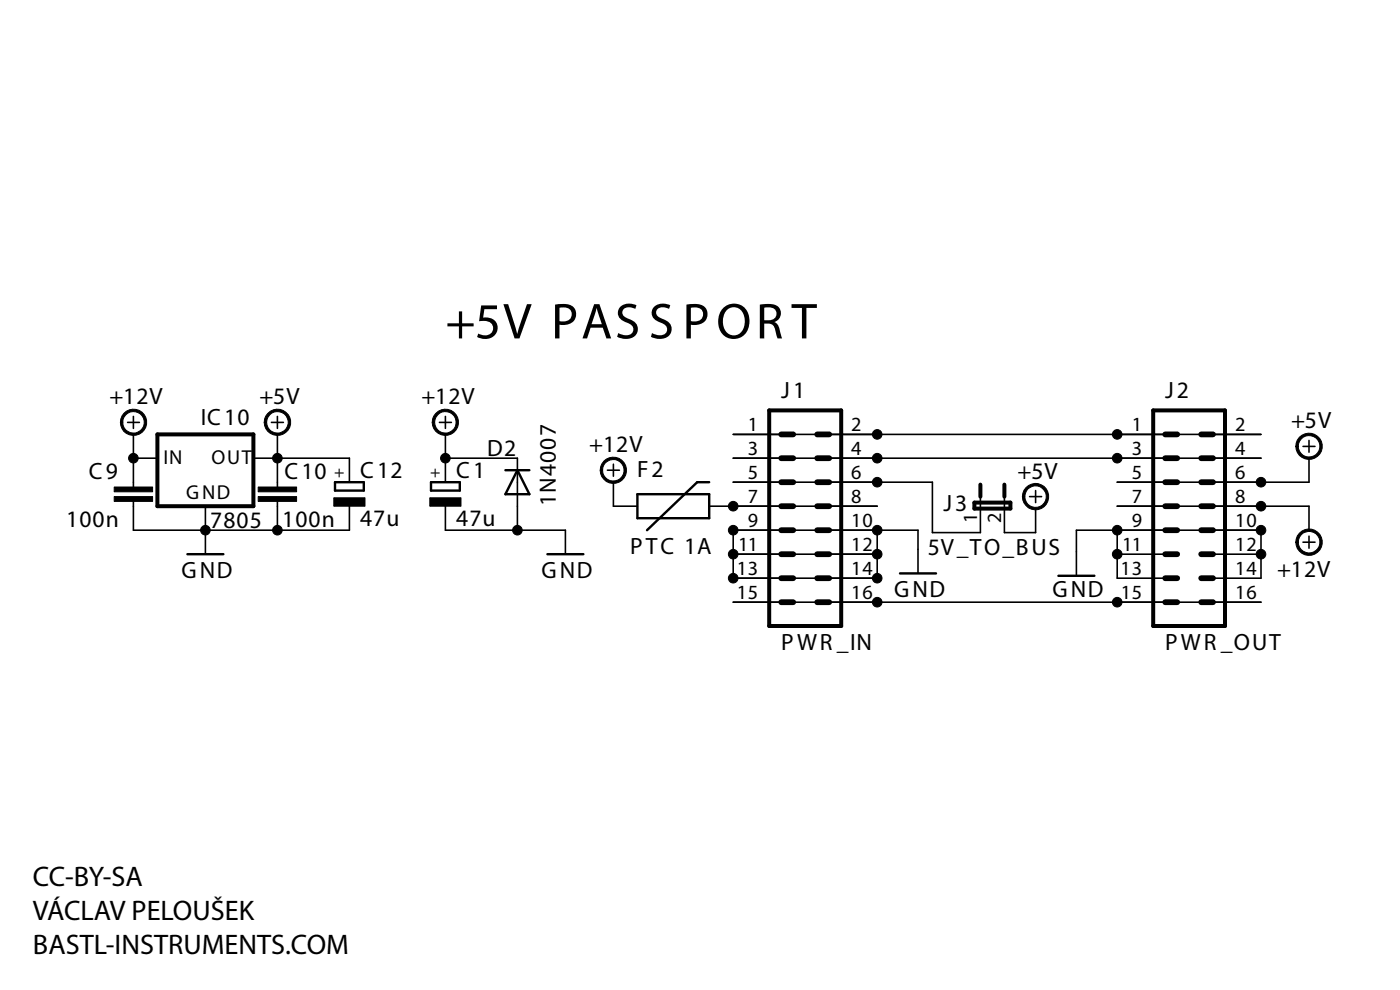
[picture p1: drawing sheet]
<svg xmlns="http://www.w3.org/2000/svg" width="148mm" height="105mm" viewBox="0 0 148 105" stroke-linecap="round" stroke-linejoin="round" font-family="sans-serif">
<!-- layer: Vrstva 1 -->
<path d="M19.8 58.7h3.8M35.5 51h3v.9h-3zM45.6 51h3.1v.9h-3.1zM53.5 49.8h2.5M54.8 49.8l1.2 2.5h-2.5zM57.9 58.7h3.8M67.5 52.3h7.6v2.5h-7.6zM75.1 51h-1.3l-5.3 5.1M95.2 60.7h3.9M112 60.9h3.8" fill="none" stroke="#000" stroke-width=".25"/>
<path d="M12.1 51.5h4.1v.5h-4.1zM12.1 52.6h4.1v.5h-4.1zM27.3 51.5h4.1v.5h-4.1zM27.3 52.6h4.1v.5h-4.1zM35.3 52.7h3.3v.9h-3.3zM45.5 52.7h3.3v.9h-3.3z" fill="#000" stroke="#000" stroke-width=".11"/>
<g fill="none" stroke="#000" stroke-width=".17">
<path d="M13.5 44.7h1.3M14.1 48.5h2.6M14.1 44.1v1.2M14.1 46v5.5M14.1 53.1v3h22.9v-2.5M21.7 53.6v5.1M26.8 48.5h10.2v2.5M28.7 44.7h1.3M29.4 44.1v1.2M29.4 46v5.5M29.4 53.1v3M46.5 44.7h1.3"/>
<path d="M47.1 44.1v1.2M47.1 46v5M47.1 53.6v2.5h12.7v2.6M47.1 48.5h7.7v7.6M64.3 49.8h1.3M64.9 49.1v1.3M64.9 51v2.6h2.6M75.1 53.6h17.7M77.6 46h55.9M77.6 48.5h55.9M77.6 51h21.1v5.4h5.1v-3.8M77.6 58.7h15.2"/>
<path d="M92.8 56.1v5.1h-15.2v-5.1h19.6M97.2 56.1v4.6M106.3 52.6v3.8h3.3v-2.6M109 52.6h1.2M109.6 51.9v1.3M118.2 53.6h20.3v2.5M118.2 58.7h5.1M118.2 56.1v5.1h5.1M128.4 58.7h5.1M137.9 47.2h1.3M137.9 57.4h1.3M138.5 48.5v2.5h-20.3"/>
<path d="M138.5 46.6v1.3M138.5 56.7v1.3M77.6 63.7h55.9M113.9 60.9v-4.8h19.6v5.1h-5.1"/>
</g>
<g fill="#000">
<path d="M13.1 43.8a1.4 1.4 0 0 1 2.2 .1 1.4 1.4 0 0 1-.8 2.1 1.4 1.4 0 0 1-1.8-1.3h.3a1.15 1.15 0 0 1 1.6-1 1.15 1.15 0 0 1 .4 1.8 1.15 1.15 0 0 1-1.9-.2l-.1-.6h-.3l.1-.4z" fill-rule="evenodd"/>
<path d="M28.3 43.8a1.4 1.4 0 0 1 2.3 .2 1.4 1.4 0 0 1-.9 2.1 1.4 1.4 0 0 1-1.7-1.4h.2a1.15 1.15 0 0 1 1.6-1.1 1.15 1.15 0 0 1 .3 1.9 1.15 1.15 0 0 1-1.8-.5l-.1-.3h-.2l.1-.7z" fill-rule="evenodd"/>
<path d="M46.1 43.8a1.39 1.39 0 0 1 2.2 .2 1.39 1.39 0 0 1-.8 2 1.39 1.39 0 0 1-1.8-1.3h.3a1.14 1.14 0 0 1 1.6-1.1 1.14 1.14 0 0 1 .3 1.9 1.14 1.14 0 0 1-1.9-.5v-.3h-.3l.2-.7z" fill-rule="evenodd"/>
<path d="M63.9 48.8a1.4 1.4 0 0 1 2.2 .2 1.4 1.4 0 0 1-.8 2.1 1.4 1.4 0 0 1-1.8-1.3h.3a1.14 1.14 0 0 1 1.5-1.1 1.14 1.14 0 0 1 .5 1.9 1.14 1.14 0 0 1-1.9-.3l-.1-.5h-.3l.2-.7z" fill-rule="evenodd"/>
<path d="M108.6 51.6a1.39 1.39 0 0 1 2.2 .2 1.39 1.39 0 0 1-.8 2.1 1.39 1.39 0 0 1-1.8-1.3h.3a1.14 1.14 0 0 1 1.6-1.1 1.14 1.14 0 0 1 .2 1.9 1.14 1.14 0 0 1-1.8-.5v-.3h-.3l.2-.7z" fill-rule="evenodd"/>
<path d="M137.5 56.4a1.4 1.4 0 0 1 2.2 .3 1.4 1.4 0 0 1-.8 2 1.4 1.4 0 0 1-1.8-1.3h.3a1.15 1.15 0 0 1 1.6-1.1 1.15 1.15 0 0 1 .3 1.9 1.15 1.15 0 0 1-1.9-.5v-.3h-.3l.2-.7z" fill-rule="evenodd"/>
<path d="M137.5 46.3a1.4 1.4 0 0 1 2.2 .2 1.4 1.4 0 0 1-.8 2.1 1.4 1.4 0 0 1-1.8-1.4h.3a1.15 1.15 0 0 1 1.6-1 1.15 1.15 0 0 1 .3 1.9 1.15 1.15 0 0 1-1.9-.6v-.3h-.3l.1-.3z" fill-rule="evenodd"/>
<circle cx="14.1" cy="48.5" r=".51"/>
<circle cx="21.7" cy="56.1" r=".51"/>
<circle cx="29.4" cy="56.1" r=".51"/>
<circle cx="29.4" cy="48.5" r=".51"/>
<circle cx="47.1" cy="48.5" r=".51"/>
<circle cx="54.8" cy="56.1" r=".51"/>
<circle cx="77.6" cy="56.1" r=".51"/>
<circle cx="77.6" cy="53.6" r=".51"/>
<circle cx="77.6" cy="58.7" r=".51"/>
<circle cx="92.8" cy="48.5" r=".51"/>
<circle cx="92.8" cy="56.1" r=".51"/>
<circle cx="92.8" cy="51" r=".51"/>
<circle cx="92.8" cy="58.7" r=".51"/>
<circle cx="92.8" cy="46" r=".51"/>
<circle cx="118.2" cy="58.7" r=".51"/>
<circle cx="118.2" cy="56.1" r=".51"/>
<circle cx="118.2" cy="48.5" r=".51"/>
<circle cx="118.2" cy="46" r=".51"/>
<circle cx="133.5" cy="53.6" r=".51"/>
<circle cx="133.5" cy="56.1" r=".51"/>
<circle cx="133.5" cy="58.7" r=".51"/>
<circle cx="133.5" cy="51" r=".51"/>
<circle cx="77.6" cy="61.2" r=".51"/>
<circle cx="92.8" cy="61.2" r=".51"/>
<circle cx="92.8" cy="63.7" r=".51"/>
<circle cx="118.2" cy="63.7" r=".51"/>
</g>
<g fill="none" stroke="#000" stroke-width=".11">
<path d="M13.1 43.8a1.4 1.4 0 0 1 2.2 .1 1.4 1.4 0 0 1-.8 2.1 1.4 1.4 0 0 1-1.8-1.3h.3a1.15 1.15 0 0 1 1.6-1 1.15 1.15 0 0 1 .4 1.8 1.15 1.15 0 0 1-1.9-.2l-.1-.6h-.3l.1-.4zM28.3 43.8a1.4 1.4 0 0 1 2.3 .2 1.4 1.4 0 0 1-.9 2.1 1.4 1.4 0 0 1-1.7-1.4h.2a1.15 1.15 0 0 1 1.6-1.1 1.15 1.15 0 0 1 .3 1.9 1.15 1.15 0 0 1-1.8-.5l-.1-.3h-.2l.1-.7zM46.1 43.8a1.39 1.39 0 0 1 2.2 .2 1.39 1.39 0 0 1-.8 2 1.39 1.39 0 0 1-1.8-1.3h.3a1.14 1.14 0 0 1 1.6-1.1 1.14 1.14 0 0 1 .3 1.9 1.14 1.14 0 0 1-1.9-.5v-.3h-.3l.2-.7zM63.9 48.8a1.4 1.4 0 0 1 2.2 .2 1.4 1.4 0 0 1-.8 2.1 1.4 1.4 0 0 1-1.8-1.3h.3a1.14 1.14 0 0 1 1.5-1.1 1.14 1.14 0 0 1 .5 1.9 1.14 1.14 0 0 1-1.9-.3l-.1-.5h-.3l.2-.7zM108.6 51.6a1.39 1.39 0 0 1 2.2 .2 1.39 1.39 0 0 1-.8 2.1 1.39 1.39 0 0 1-1.8-1.3h.3a1.14 1.14 0 0 1 1.6-1.1 1.14 1.14 0 0 1 .2 1.9 1.14 1.14 0 0 1-1.8-.5v-.3h-.3l.2-.7zM137.5 56.4a1.4 1.4 0 0 1 2.2 .3 1.4 1.4 0 0 1-.8 2 1.4 1.4 0 0 1-1.8-1.3h.3a1.15 1.15 0 0 1 1.6-1.1 1.15 1.15 0 0 1 .3 1.9 1.15 1.15 0 0 1-1.9-.5v-.3h-.3l.2-.7zM137.5 46.3a1.4 1.4 0 0 1 2.2 .2 1.4 1.4 0 0 1-.8 2.1 1.4 1.4 0 0 1-1.8-1.4h.3a1.15 1.15 0 0 1 1.6-1 1.15 1.15 0 0 1 .3 1.9 1.15 1.15 0 0 1-1.9-.6v-.3h-.3l.1-.3z"/>
<circle cx="14.1" cy="48.5" r=".51"/>
<circle cx="21.7" cy="56.1" r=".51"/>
<circle cx="29.4" cy="56.1" r=".51"/>
<circle cx="29.4" cy="48.5" r=".51"/>
<circle cx="47.1" cy="48.5" r=".51"/>
<circle cx="54.8" cy="56.1" r=".51"/>
<circle cx="77.6" cy="56.1" r=".51"/>
<circle cx="77.6" cy="53.6" r=".51"/>
<circle cx="77.6" cy="58.7" r=".51"/>
<circle cx="92.8" cy="48.5" r=".51"/>
<circle cx="92.8" cy="56.1" r=".51"/>
<circle cx="92.8" cy="51" r=".51"/>
<circle cx="92.8" cy="58.7" r=".51"/>
<circle cx="92.8" cy="46" r=".51"/>
<circle cx="118.2" cy="58.7" r=".51"/>
<circle cx="118.2" cy="56.1" r=".51"/>
<circle cx="118.2" cy="48.5" r=".51"/>
<circle cx="118.2" cy="46" r=".51"/>
<circle cx="133.5" cy="53.6" r=".51"/>
<circle cx="133.5" cy="56.1" r=".51"/>
<circle cx="133.5" cy="58.7" r=".51"/>
<circle cx="133.5" cy="51" r=".51"/>
<circle cx="77.6" cy="61.2" r=".51"/>
<circle cx="92.8" cy="61.2" r=".51"/>
<circle cx="92.8" cy="63.7" r=".51"/>
<circle cx="118.2" cy="63.7" r=".51"/>
</g>
<path d="M16.7 46h10.1v7.6h-10.1zM81.4 43.4h7.6v22.9h-7.6zM103.1 53.2h3.8v.6h-3.8zM103.8 51.3v1.3M106.3 51.3v1.3M122 43.4h7.6v22.9h-7.6z" fill="none" stroke="#000" stroke-width=".42"/>
<g fill="none" stroke="#000" stroke-width=".61">
<path d="M82.7 51h1.2M82.7 48.5h1.2M82.7 46h1.2M82.7 56.1h1.2M82.7 53.6h1.2M82.7 58.7h1.2M86.5 51h1.3M86.5 48.5h1.3M86.5 46h1.3M86.5 56.1h1.3M86.5 53.6h1.3M86.5 58.7h1.3"/>
<path d="M123.3 51h1.3M123.3 48.5h1.3M123.3 46h1.3M123.3 56.1h1.3M123.3 53.6h1.3M123.3 58.7h1.3M127.1 51h1.3M127.1 48.5h1.3M127.1 46h1.3M127.1 56.1h1.3M127.1 53.6h1.3M127.1 58.7h1.3"/>
<path d="M82.7 61.2h1.2M82.7 63.7h1.2M86.5 61.2h1.3M86.5 63.7h1.3M123.3 61.2h1.3M123.3 63.7h1.3M127.1 61.2h1.3M127.1 63.7h1.3"/>
</g>
<text font-size="5.4" x="47.1" y="35.8">+5V PAS S PORT</text>
<g font-size="3">
<text x="3.5" y="93.7">CC-BY-SA</text>
<text x="3.5" y="97.3">VÁCLAV PELOUŠEK</text>
<text x="3.5" y="100.9">BASTL-INSTRUMENTS.COM</text>
</g>
<g font-size="2.5">
<text x="11.6" y="42.8">+12V</text>
<text x="21.2" y="45">IC10</text>
<text x="27.5" y="42.8">+5V</text>
<text x="44.6" y="42.8">+12V</text>
<text x="62.4" y="47.9">+12V</text>
<text x="82.7" y="42.2">J1</text>
<text x="123.3" y="42.2">J2</text>
<text x="136.6" y="45.3">+5V</text>
<text x="9.4" y="50.7">C9</text>
<text x="30.1" y="50.7">C10</text>
<text x="38.1" y="50.6">C12</text>
<text x="48.3" y="50.6">C1</text>
<text x="51.6" y="48.2">D2</text>
<text x="58.8" y="53.6" transform="rotate(-90 58.8 53.6)">1N4007</text>
<text x="67.4" y="50.5">F2</text>
<text x="107.7" y="50.7">+5V</text>
<text x="7" y="55.7">100n</text>
<text x="22.3" y="55.9">7805</text>
<text x="29.9" y="55.7">100n</text>
<text x="38.1" y="55.6">47u</text>
<text x="48.3" y="55.6">47u</text>
<text x="66.7" y="58.7">PTC 1A</text>
<text x="98.2" y="58.8">5V_TO_BUS</text>
<text x="99.8" y="54.1">J3</text>
<text x="19.2" y="61.2">GND</text>
<text x="57.3" y="61.2">GND</text>
<text x="94.6" y="63.2">GND</text>
<text x="111.4" y="63.2">GND</text>
<text x="135.2" y="61.1">+12V</text>
<text x="82.7" y="68.8">PWR _IN</text>
<text x="123.3" y="68.8">PWR _OUT</text>
</g>
<g font-size="2.1">
<text x="79.2" y="45.6">1</text>
<text x="90.1" y="45.6">2</text>
<text x="119.8" y="45.6">1</text>
<text x="130.7" y="45.6">2</text>
<text x="17.3" y="49.1">IN</text>
<text x="19.7" y="52.8">GND</text>
<text x="22.4" y="49.1">OUT</text>
<text x="79.2" y="48.1">3</text>
<text x="79.2" y="50.7">5</text>
<text x="79.2" y="53.2">7</text>
<text x="90.1" y="48.1">4</text>
<text x="90.1" y="50.7">6</text>
<text x="90.1" y="53.2">8</text>
<text x="119.8" y="48.1">3</text>
<text x="119.8" y="50.7">5</text>
<text x="119.8" y="53.2">7</text>
<text x="130.7" y="48.1">4</text>
<text x="130.7" y="50.7">6</text>
<text x="130.7" y="53.2">8</text>
<text x="78.1" y="58.3">11</text>
<text x="79.2" y="55.8">9</text>
<text x="90.1" y="58.3">12</text>
<text x="90.1" y="55.8">10</text>
<text x="103.4" y="55.4" transform="rotate(-90 103.4 55.4)">1</text>
<text x="105.9" y="55.4" transform="rotate(-90 105.9 55.4)">2</text>
<text x="118.8" y="58.3">11</text>
<text x="119.8" y="55.8">9</text>
<text x="130.7" y="55.8">10</text>
<text x="130.7" y="58.3">12</text>
<text x="78" y="60.8">13</text>
<text x="78" y="63.4">15</text>
<text x="90.1" y="60.8">14</text>
<text x="90.1" y="63.4">16</text>
<text x="118.6" y="60.8">13</text>
<text x="118.6" y="63.4">15</text>
<text x="130.7" y="60.8">14</text>
<text x="130.7" y="63.4">16</text>
</g>
<g font-size="1.8">
<text x="36.4" y="50.6" transform="rotate(-90 36.4 50.6)">+</text>
<text x="46.6" y="50.6" transform="rotate(-90 46.6 50.6)">+</text>
</g>
</svg>
